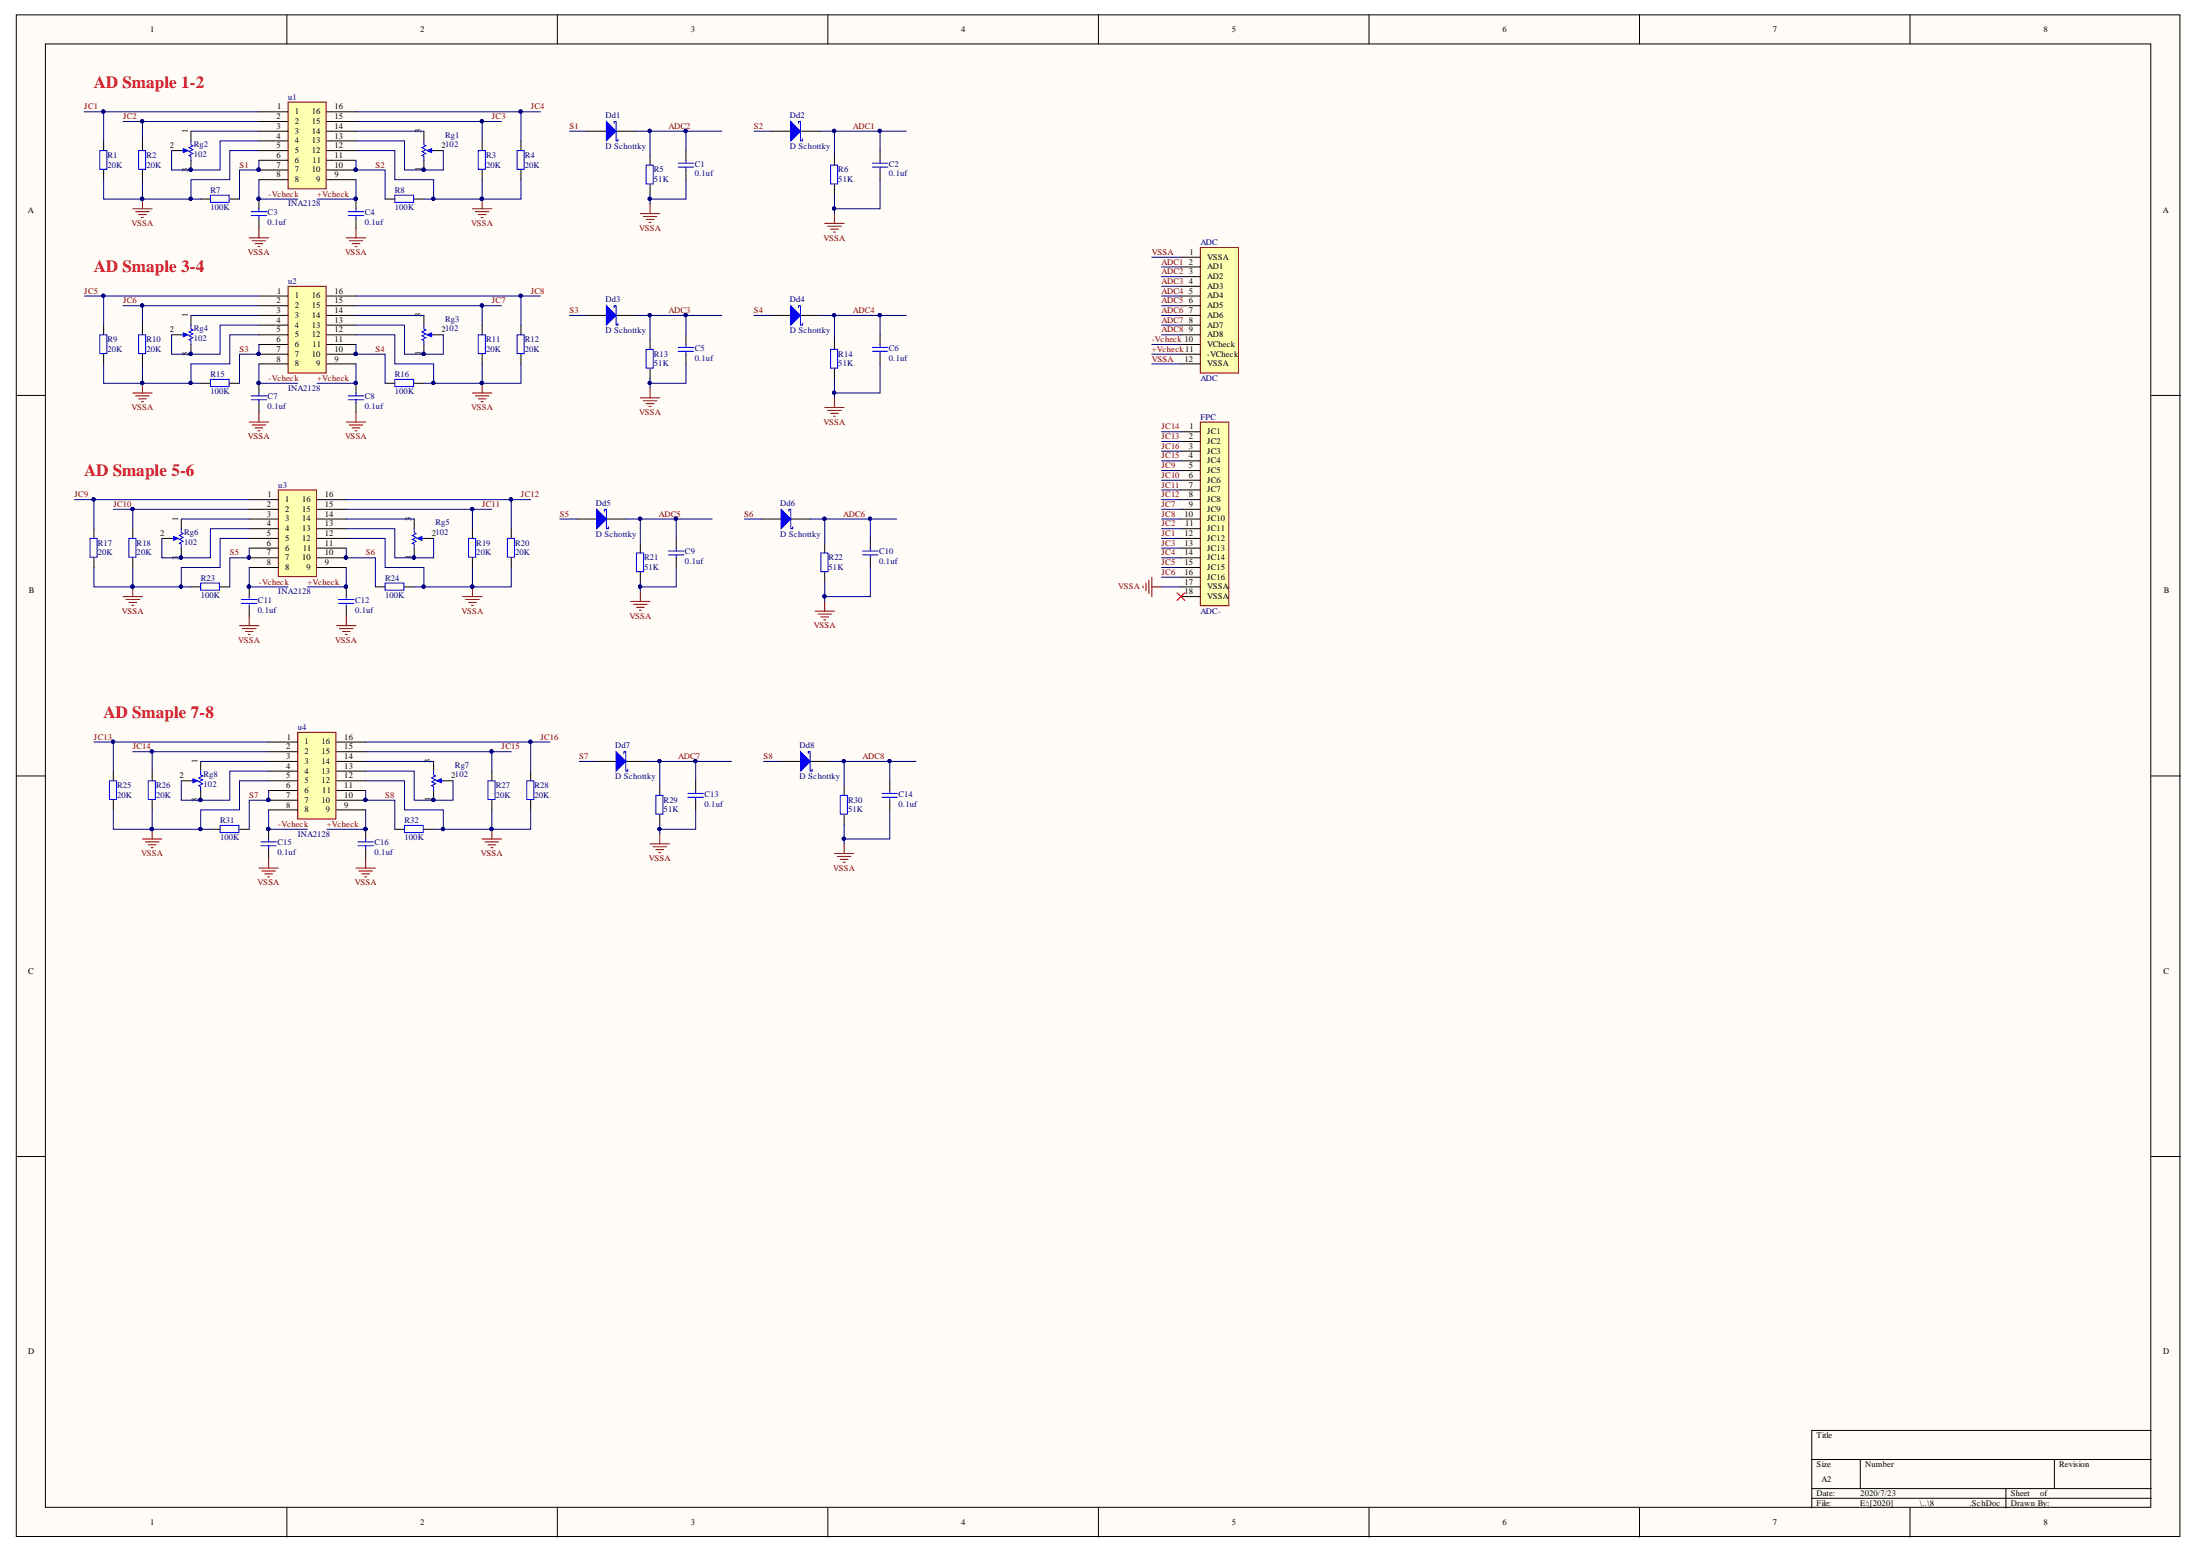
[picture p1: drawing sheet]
# Altium schematic sheet eight-channel-ina2128-afe.SchDoc
size A2

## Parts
ADC  ADC  [FPC0.5 2H-WS-12P]
C1  0.1uf  [LC-0603_C]
C2  0.1uf  [LC-0603_C]
C3  0.1uf  [LC-0603_C]
C4  0.1uf  [LC-0603_C]
C5  0.1uf  [LC-0603_C]
C6  0.1uf  [LC-0603_C]
C7  0.1uf  [LC-0603_C]
C8  0.1uf  [LC-0603_C]
C9  0.1uf  [LC-0603_C]
C10  0.1uf  [LC-0603_C]
C11  0.1uf  [LC-0603_C]
C12  0.1uf  [LC-0603_C]
C13  0.1uf  [LC-0603_C]
C14  0.1uf  [LC-0603_C]
C15  0.1uf  [LC-0603_C]
C16  0.1uf  [LC-0603_C]
Dd1  D Schottky  [SOD-323]
Dd2  D Schottky  [SOD-323]
Dd3  D Schottky  [SOD-323]
Dd4  D Schottky  [SOD-323]
Dd5  D Schottky  [SOD-323]
Dd6  D Schottky  [SOD-323]
Dd7  D Schottky  [SOD-323]
Dd8  D Schottky  [SOD-323]
FPC  ADC-电感  [fpc_0.5_16pin]
R1  20k  [LC-0603_R]
R2  20k  [LC-0603_R]
R3  20k  [LC-0603_R]
R4  20k  [LC-0603_R]
R5  value 51K  [LC-0603_R]  (hidden comment: 20k)
R6  value 51K  [LC-0603_R]  (hidden comment: 20k)
R7  100k  [LC-0603_R]
R8  100k  [LC-0603_R]
R9  20k  [LC-0603_R]
R10  20k  [LC-0603_R]
R11  20k  [LC-0603_R]
R12  20k  [LC-0603_R]
R13  value 51K  [LC-0603_R]  (hidden comment: 20k)
R14  value 51K  [LC-0603_R]  (hidden comment: 20k)
R15  100k  [LC-0603_R]
R16  100k  [LC-0603_R]
R17  20k  [LC-0603_R]
R18  20k  [LC-0603_R]
R19  20k  [LC-0603_R]
R20  20k  [LC-0603_R]
R21  value 51K  [LC-0603_R]  (hidden comment: 20k)
R22  value 51K  [LC-0603_R]  (hidden comment: 20k)
R23  100k  [LC-0603_R]
R24  100k  [LC-0603_R]
R25  20k  [LC-0603_R]
R26  20k  [LC-0603_R]
R27  20k  [LC-0603_R]
R28  20k  [LC-0603_R]
R29  value 51K  [LC-0603_R]  (hidden comment: 20k)
R30  value 51K  [LC-0603_R]  (hidden comment: 20k)
R31  100k  [LC-0603_R]
R32  100k  [LC-0603_R]
Rg1  102  [精密电位器]
Rg2  102  [精密电位器]
Rg3  102  [精密电位器]
Rg4  102  [精密电位器]
Rg5  102  [精密电位器]
Rg6  102  [精密电位器]
Rg7  102  [精密电位器]
Rg8  102  [精密电位器]
u1  INA2128  [INA2128]
u2  INA2128  [INA2128]
u3  INA2128  [INA2128]
u4  INA2128  [INA2128]

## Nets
VSSA: ADC.1(VSSA) ADC.12(VSSA) C1.1 C2.1 C3.1 C4.1 C5.1 C6.1 C7.1 C8.1 C9.1 C10.1 C11.1 C12.1 C13.1 C14.1 C15.1 C16.1 FPC.17(VSSA) R1.2 R2.2 R3.2 R4.2 R5.2 R6.2 R7.2 R8.1 R9.2 R10.2 R11.2 R12.2 R13.2 R14.2 R15.2 R16.1 R17.2 R18.2 R19.2 R20.2 R21.2 R22.2 R23.2 R24.1 R25.2 R26.2 R27.2 R28.2 R29.2 R30.2 R31.2 R32.1 u1.5 u1.12 u2.5 u2.12 u3.5 u3.12 u4.5 u4.12
+Vcheck: ADC.11(-VCheck) C4.2 C8.2 C12.2 C16.2 u1.9 u2.9 u3.9 u4.9
-Vcheck: ADC.10(VCheck) C3.2 C7.2 C11.2 C15.2 u1.8 u2.8 u3.8 u4.8
ADC1: ADC.2(AD1) C2.2 Dd2.2(K) R6.1
ADC2: ADC.3(AD2) C1.2 Dd1.2(K) R5.1
ADC3: ADC.4(AD3) C5.2 Dd3.2(K) R13.1
ADC4: ADC.5(AD4) C6.2 Dd4.2(K) R14.1
ADC5: ADC.6(AD5) C9.2 Dd5.2(K) R21.1
ADC6: ADC.7(AD6) C10.2 Dd6.2(K) R22.1
ADC7: ADC.8(AD7) C13.2 Dd7.2(K) R29.1
ADC8: ADC.9(AD8) C14.2 Dd8.2(K) R30.1
JC1: FPC.12(JC12) R1.1 u1.1
JC2: FPC.11(JC11) R2.1 u1.2
JC3: FPC.13(JC13) R3.1 u1.15
JC4: FPC.14(JC14) R4.1 u1.16
JC5: FPC.15(JC15) R9.1 u2.1
JC6: FPC.16(JC16) R10.1 u2.2
JC7: FPC.9(JC9) R11.1 u2.15
JC8: FPC.10(JC10) R12.1 u2.16
JC9: FPC.5(JC5) R17.1 u3.1
JC10: FPC.6(JC6) R18.1 u3.2
JC11: FPC.7(JC7) R19.1 u3.15
JC12: FPC.8(JC8) R20.1 u3.16
JC13: FPC.2(JC2) R25.1 u4.1
JC14: FPC.1(JC1) R26.1 u4.2
JC15: FPC.4(JC4) R27.1 u4.15
JC16: FPC.3(JC3) R28.1 u4.16
S1: Dd1.1(A) R7.1 u1.6 u1.7
S2: Dd2.1(A) R8.2 u1.10 u1.11
S3: Dd3.1(A) R15.1 u2.6 u2.7
S4: Dd4.1(A) R16.2 u2.10 u2.11
S5: Dd5.1(A) R23.1 u3.6 u3.7
S6: Dd6.1(A) R24.2 u3.10 u3.11
S7: Dd7.1(A) R31.1 u4.6 u4.7
S8: Dd8.1(A) R32.2 u4.10 u4.11
NetRg1_1: Rg1.1(TOP) Rg1.2(TAP) u1.13
NetRg1_3: Rg1.3(BOT) u1.14
NetRg2_1: Rg2.1(TOP) u1.3
NetRg2_2: Rg2.2(TAP) Rg2.3(BOT) u1.4
NetRg3_1: Rg3.1(TOP) Rg3.2(TAP) u2.13
NetRg3_3: Rg3.3(BOT) u2.14
NetRg4_1: Rg4.1(TOP) u2.3
NetRg4_2: Rg4.2(TAP) Rg4.3(BOT) u2.4
NetRg5_1: Rg5.1(TOP) Rg5.2(TAP) u3.13
NetRg5_3: Rg5.3(BOT) u3.14
NetRg6_1: Rg6.1(TOP) u3.3
NetRg6_2: Rg6.2(TAP) Rg6.3(BOT) u3.4
NetRg7_1: Rg7.1(TOP) Rg7.2(TAP) u4.13
NetRg7_3: Rg7.3(BOT) u4.14
NetRg8_1: Rg8.1(TOP) u4.3
NetRg8_2: Rg8.2(TAP) Rg8.3(BOT) u4.4

Not connected (* = marked no-connect by the designer): FPC 18(VSSA)*

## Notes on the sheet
- AD Smaple 1-2
- AD Smaple 3-4
- AD Smaple 5-6
- AD Smaple 7-8
